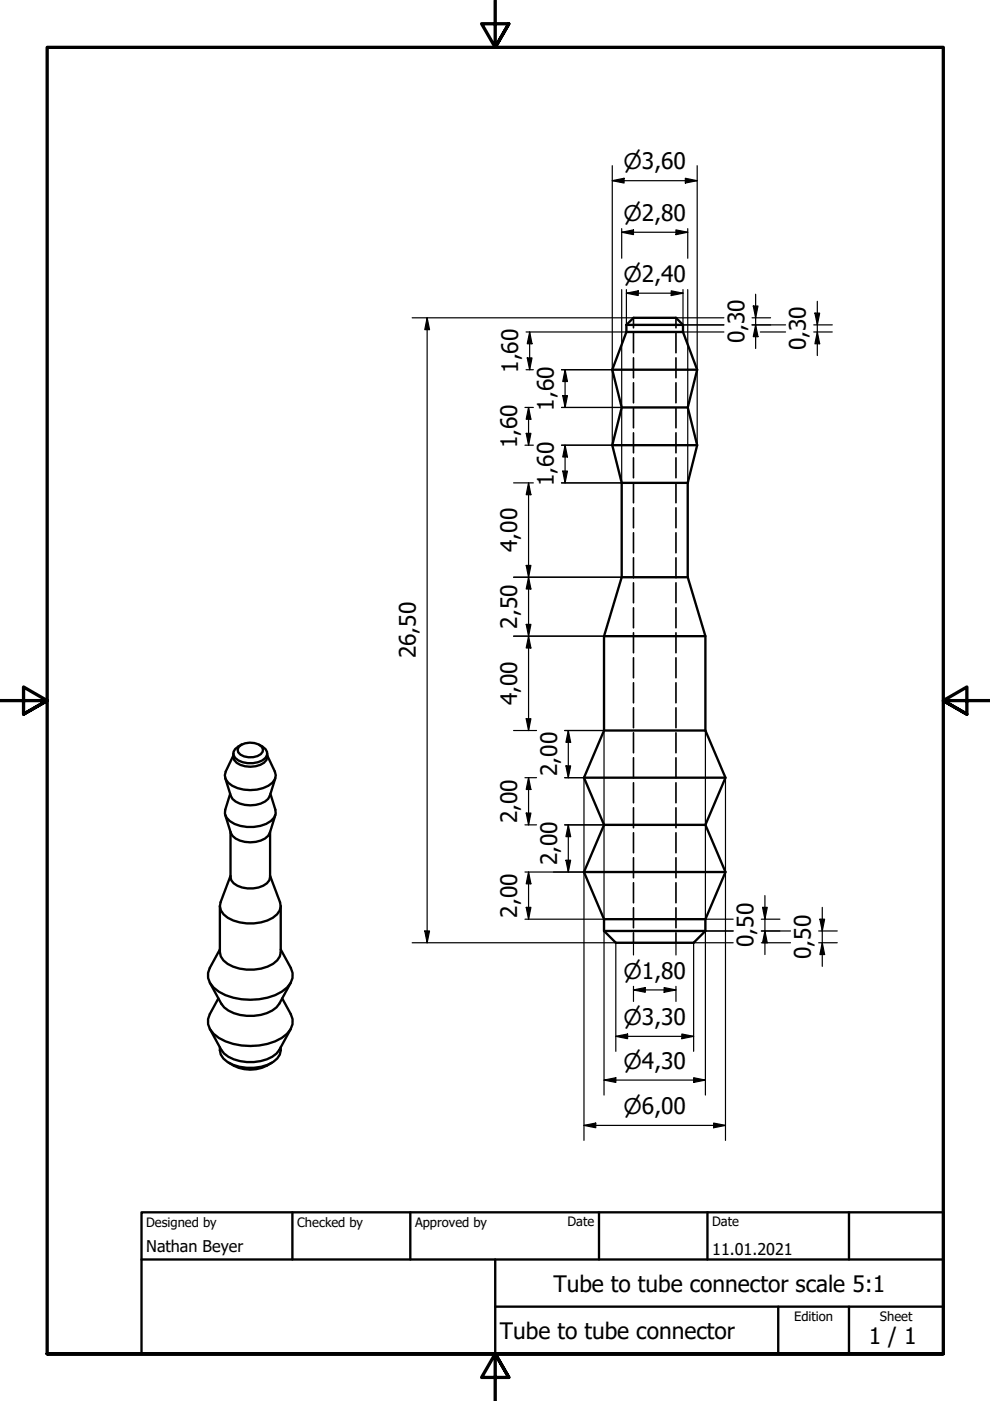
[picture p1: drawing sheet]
<svg xmlns="http://www.w3.org/2000/svg" width="210mm" height="297mm" viewBox="0 0 210 297" stroke-linecap="round" stroke-linejoin="round" font-family="sans-serif">
<!-- layer: Visible (ISO) -->
<g fill="none" stroke="#000" stroke-width=".5">
<path d="M129.8 78.4l2 8-2 8M129.8 78.4h18M132.8 68.9l1.5-1.5h9l1.5 1.5v1.5M132.8 70.4h12M132.8 68.9h12M132.8 68.9v1.5M132.8 70.4l-3 8M144.8 70.4l3 8-2 8M129.8 94.4h18M129.8 94.4l2 8M131.8 86.4h14M145.8 86.4l2 8-2 8"/>
<path d="M131.8 102.4v20l-3.7 12.5M131.8 102.4h14M145.8 102.4v20M128.1 134.9v20l-4.3 10M128.1 134.9h21.5M131.8 122.4h14M145.8 122.4l3.8 12.5v20M49.5 159.8a2.04 2.04 0 0 0 1.4 2.4 4.9 4.9 0 0 0 5.6-1.1l.2-1.3M50.6 158.4a3.8 3.8 0 0 1 4.8-.1l.3 .5a1.87 1.87 0 0 1-2 1.7 3.3 3.3 0 0 1-3.2-1l-.1-.6zM51.2 157.9a2.12 2.12 0 0 0-1.7 2.2 3.2 3.2 0 0 0 3 1.7 4.7 4.7 0 0 0 3.8-1.1 1.51 1.51 0 0 0-.7-2.4l-.6-.4M128.1 154.9h21.5M149.6 154.9l4.2 10-4.2 10"/>
<path d="M47.8 172.8l1.1 3.8a3.6 3.6 0 0 0 3 1.9 5.8 5.8 0 0 0 4.9-1.3l.4-.6 1.2-3.8M47.8 165l1.1 3.7a3.6 3.6 0 0 0 3 2 5.9 5.9 0 0 0 4.9-1.3l.4-.7 1.2-3.7M48.8 168.3l-1 3.4a2.65 2.65 0 0 0 1.9 3 8.2 8.2 0 0 0 7.7-.6l.7-.8 .4-.8-.1-.8-1.1-3.4M48.9 176.4v9.6a2.79 2.79 0 0 0 2.4 2.2 5.4 5.4 0 0 0 5.8-1.6l.2-.6v-9.6M49.5 160.2l-1.6 3.4a2.35 2.35 0 0 0 1.3 3 8 8 0 0 0 8.6-.6l.5-.8 .2-.8-.2-.8-1.6-3.4M123.8 164.9l4.3 10-4.3 10M123.8 164.9h30M128.1 174.9h21.5M149.6 174.9l4.2 10-4.2 10M46.6 192.1v9.8a3.7 3.7 0 0 0 2.8 3 10.1 10.1 0 0 0 8.5-.5l.9-.8 .5-.8 .2-.9v-9.8M48.9 185.7l-2.1 5.6a2.78 2.78 0 0 0 1.5 3.3 9.5 9.5 0 0 0 10.4-.7l.6-.9 .2-.8-.1-.9-2.1-5.6M123.8 184.9h30"/>
<path d="M123.8 184.9l4.3 10M128.1 197.4l2.5 2.5h16.5l2.5-2.5M128.1 197.4h21.5M128.1 194.9h21.5M128.1 194.9v2.5M149.6 194.9v2.5M44.5 218.1l2.4 4.5a6.4 6.4 0 0 0 5.4 2.6 8.9 8.9 0 0 0 6.3-1.8l.6-.8 2.5-4.5M44.5 208.3l2.4 4.5a7.5 7.5 0 0 0 6.9 2.6 6.9 6.9 0 0 0 5.4-2.6l2.5-4.5M46.3 211.7l-1.8 3.3a3.4 3.4 0 0 0 .8 4.2 12.7 12.7 0 0 0 11.4 2.1 7.8 7.8 0 0 0 4.9-3.1l.4-1v-1.1l-.3-1.1-1.9-3.3M46.6 201.3l-2.1 3.9a3.4 3.4 0 0 0 .8 4.2 12.7 12.7 0 0 0 11.4 2.1 7.8 7.8 0 0 0 4.9-3.1l.4-1v-1.1l-.3-1.1-2.2-3.9M46.6 222a3.1 3.1 0 0 0 1.6 3.2 9.9 9.9 0 0 0 9.7 0 3.1 3.1 0 0 0 1.6-3.2M48.5 225.3a7.9 7.9 0 0 0 9.1 0"/>
</g>
<!-- layer: Hidden (ISO) -->
<g fill="none" stroke="#000" stroke-width=".35">
<path d="M134.3 67.4v2.1M134.3 70.6v4.2M134.3 75.9v4.2M143.3 67.4v2.1M143.3 70.6v4.2M143.3 75.9v4.2M134.3 81.2v4.2M134.3 86.5v4.2M134.3 91.8v4.2M134.3 97.1v4.2M143.3 81.2v4.2M143.3 86.5v4.2"/>
<path d="M143.3 91.8v4.2M143.3 97.1v4.2M134.3 102.4v4.2M134.3 107.7v4.2M134.3 113v4.2M134.3 118.3v4.2M143.3 102.4v4.2M143.3 107.7v4.2M143.3 113v4.2M143.3 118.3v4.2M134.3 123.6v4.2M134.3 128.9v4.2"/>
<path d="M134.3 134.2v4.2M134.3 139.5v4.2M143.3 123.6v4.2M143.3 128.9v4.2M143.3 134.2v4.2M143.3 139.5v4.2M134.3 144.8v4.2M134.3 150.1v4.2M134.3 155.4v4.2M143.3 144.8v4.2M143.3 150.1v4.2M143.3 155.4v4.2"/>
<path d="M134.3 160.7v4.2M134.3 166v4.2M134.3 171.3v4.2M134.3 176.6v4.2M143.3 160.7v4.2M143.3 166v4.2M143.3 171.3v4.2M143.3 176.6v4.2M134.3 181.9v4.2M134.3 187.2v4.2M134.3 192.5v4.2M134.3 197.8v2.1"/>
<path d="M143.3 181.9v4.2M143.3 187.2v4.2M143.3 192.5v4.2M143.3 197.8v2.1"/>
</g>
<!-- layer: Border (ISO) -->
<path d="M105 0v10l-2.9-5h5.8l-2.9 5 2.9-5M0 148.5h10l-5-2.8v5.7l5-2.9-5 2.9M210 148.5h-10l5-2.8v5.7l-5-2.9 5 2.9M10 287v-277h190v277h-190h190M107.9 292l-2.9-5 2.9 5h-5.8l2.9-5v10" fill="none" stroke="#000" stroke-width=".7"/>
<!-- layer: Title (ISO) -->
<path d="M30 257h170v30h-170zM62 257v10M87 257v10M127 257v10M150 257v10M180 257v10M30 267h170M105 277h95M105 267v20M165 277v10M180 277v10" fill="none" stroke="#000" stroke-width=".5"/>
<!-- layer: Dimension (ISO) -->
<g fill="none" stroke="#000" stroke-width=".25">
<path d="M129.8 38.3l2.5-.5v1zM129.8 38.3h18M129.8 35.1v59.3h-10.7M145.3 37.8l2.5 .5-2.5 .5zM147.8 35.1v59.3M131.8 49.2l2.5-.5v1zM131.8 49.2h14M131.8 48.5v6.3M143.3 48.7l2.5 .5-2.5 .5zM145.8 48.5v6.3M87.4 67.4h66.1M90.6 67.4l.5 2.5h-1z"/>
<path d="M90.6 67.4v132.5M111.5 78.4h1.6M111.5 70.4h21.3M111.8 75.9h1l-.5 2.5zM112.3 70.4l.5 2.5h-1zM112.3 70.4v8M119.1 78.4h10.7M119.8 78.4l.5 2.5h-1zM119.8 78.4v8M131.8 61.4v41h-12.7M132.8 62.2l2.5-.5v1zM132.8 62.2h12"/>
<path d="M132.8 61.4v7.5h20.7M142.3 61.7l2.5 .5-2.5 .5zM144.8 61.4v7.5M144.8 70.4h8.7M145.8 61.4v41M159.4 67.4h4M159.4 68.9h7.2M159.7 64.9h1l-.5 2.5zM160.2 68.9l.5 2.5h-1zM160.2 62.4v11.5M161.2 70.4h5.4M172.5 70.4h4"/>
<path d="M172.5 68.9h4M172.8 66.4h1l-.5 2.5zM173.3 70.4l.5 2.5h-1zM173.3 63.9v11.5M111.3 94.4h1.8M111.3 86.4h1.8M111.6 91.9h1l-.5 2.5zM112.1 86.4l.5 2.5h-1zM112.1 86.4v8M119.1 86.4h12.7M119.3 99.9h1l-.5 2.5zM119.3 83.9h1l-.5 2.5z"/>
<path d="M119.8 94.4l.5 2.5h-1zM119.8 94.4v8M108.9 102.4h4.2M111.6 119.9h1l-.5 2.5zM112.1 102.4l.5 2.5h-1zM112.1 102.4v52.5M108.9 134.9h19.2M108.9 122.4h22.9M111.6 132.4h1l-.5 2.5zM112.1 134.9l.5 2.5h-1zM112.1 122.4l.5 2.5h-1zM108.9 154.9h4.9"/>
<path d="M111.6 152.4h1l-.5 2.5zM119.7 154.9h8.4v77.3M120.5 154.9l.5 2.5h-1zM120.5 154.9v10M149.6 154.9v77.3M111.3 174.9h2.5M111.3 164.9h2.5M111.6 172.4h1l-.5 2.5zM112.1 164.9l.5 2.5h-1zM112.1 164.9v10M119.7 164.9h4.1v76.9M119.7 174.9h8.4"/>
<path d="M120 162.4h1l-.5 2.5zM120.5 174.9l.5 2.5h-1zM120.5 174.9v10M153.8 164.9v76.9M87.4 199.9h43.2v23M90.1 197.4h1l-.5 2.5zM111.3 184.9h12.5M111.3 194.9h16.8M111.6 192.4h1l-.5 2.5zM112.1 184.9l.5 2.5h-1zM112.1 184.9v10M120 182.4h1l-.5 2.5z"/>
<path d="M134.3 199.9v2.6M143.3 199.9v2.6M149.6 194.9h5.8M149.6 197.4h5.8M155.4 199.9h-8.3v23M161.4 199.9h6.2M161.4 194.9h4M161.4 197.4h6.2M161.7 192.4h1l-.5 2.5zM162.2 197.4l.5 2.5h-1zM162.2 189.9v12.5M173.6 199.9h3.9"/>
<path d="M173.6 197.4h3.9M173.8 194.9h1l-.5 2.5zM174.3 199.9l.5 2.5h-1zM174.3 192.4v12.5M130.6 219.7l2.5-.5v1zM130.6 219.7h16.5M134.3 209.9l2.5-.5v1zM134.3 209.9h9M134.3 209.1v3.2M140.8 209.4l2.5 .5-2.5 .5zM143.3 209.1v3.2M144.6 219.2l2.5 .5-2.5 .5z"/>
<path d="M123.8 238.6l2.5-.5v1zM123.8 238.6h30M128.1 229l2.5-.5v1zM128.1 229h21.5M147.1 228.5l2.5 .5-2.5 .5zM151.3 238.1l2.5 .5-2.5 .5z"/>
</g>
<g fill="#000">
<path d="M129.8 38.3l2.5-.5v1z" fill-rule="evenodd"/>
<path d="M145.3 37.8l2.5 .5-2.5 .5z" fill-rule="evenodd"/>
<path d="M131.8 49.2l2.5-.5v1z" fill-rule="evenodd"/>
<path d="M143.3 48.7l2.5 .5-2.5 .5z" fill-rule="evenodd"/>
<path d="M90.6 67.4l.5 2.5h-1z" fill-rule="evenodd"/>
<path d="M111.8 75.9h1l-.5 2.5z" fill-rule="evenodd"/>
<path d="M112.3 70.4l.5 2.5h-1z" fill-rule="evenodd"/>
<path d="M132.8 62.2l2.5-.5v1z" fill-rule="evenodd"/>
<path d="M142.3 61.7l2.5 .5-2.5 .5z" fill-rule="evenodd"/>
<path d="M159.7 64.9h1l-.5 2.5z" fill-rule="evenodd"/>
<path d="M160.2 68.9l.5 2.5h-1z" fill-rule="evenodd"/>
<path d="M172.8 66.4h1l-.5 2.5z" fill-rule="evenodd"/>
<path d="M173.3 70.4l.5 2.5h-1z" fill-rule="evenodd"/>
<path d="M111.6 91.9h1l-.5 2.5z" fill-rule="evenodd"/>
<path d="M112.1 86.4l.5 2.5h-1z" fill-rule="evenodd"/>
<path d="M119.3 99.9h1l-.5 2.5z" fill-rule="evenodd"/>
<path d="M119.3 83.9h1l-.5 2.5z" fill-rule="evenodd"/>
<path d="M119.8 94.4l.5 2.5h-1z" fill-rule="evenodd"/>
<path d="M119.8 78.4l.5 2.5h-1z" fill-rule="evenodd"/>
<path d="M111.6 119.9h1l-.5 2.5z" fill-rule="evenodd"/>
<path d="M112.1 102.4l.5 2.5h-1z" fill-rule="evenodd"/>
<path d="M111.6 132.4h1l-.5 2.5z" fill-rule="evenodd"/>
<path d="M112.1 134.9l.5 2.5h-1z" fill-rule="evenodd"/>
<path d="M112.1 122.4l.5 2.5h-1z" fill-rule="evenodd"/>
<path d="M111.6 152.4h1l-.5 2.5z" fill-rule="evenodd"/>
<path d="M120.5 154.9l.5 2.5h-1z" fill-rule="evenodd"/>
<path d="M111.6 172.4h1l-.5 2.5z" fill-rule="evenodd"/>
<path d="M112.1 164.9l.5 2.5h-1z" fill-rule="evenodd"/>
<path d="M120 162.4h1l-.5 2.5z" fill-rule="evenodd"/>
<path d="M120.5 174.9l.5 2.5h-1z" fill-rule="evenodd"/>
<path d="M90.1 197.4h1l-.5 2.5z" fill-rule="evenodd"/>
<path d="M111.6 192.4h1l-.5 2.5z" fill-rule="evenodd"/>
<path d="M112.1 184.9l.5 2.5h-1z" fill-rule="evenodd"/>
<path d="M120 182.4h1l-.5 2.5z" fill-rule="evenodd"/>
<path d="M161.7 192.4h1l-.5 2.5z" fill-rule="evenodd"/>
<path d="M162.2 197.4l.5 2.5h-1z" fill-rule="evenodd"/>
<path d="M173.8 194.9h1l-.5 2.5z" fill-rule="evenodd"/>
<path d="M130.6 219.7l2.5-.5v1z" fill-rule="evenodd"/>
<path d="M134.3 209.9l2.5-.5v1z" fill-rule="evenodd"/>
<path d="M140.8 209.4l2.5 .5-2.5 .5z" fill-rule="evenodd"/>
<path d="M174.3 199.9l.5 2.5h-1z" fill-rule="evenodd"/>
<path d="M123.8 238.6l2.5-.5v1z" fill-rule="evenodd"/>
<path d="M128.1 229l2.5-.5v1z" fill-rule="evenodd"/>
<path d="M144.6 219.2l2.5 .5-2.5 .5z" fill-rule="evenodd"/>
<path d="M147.1 228.5l2.5 .5-2.5 .5z" fill-rule="evenodd"/>
<path d="M151.3 238.1l2.5 .5-2.5 .5z" fill-rule="evenodd"/>
</g>
<g font-size="4.8">
<text x="157.8" y="72.8" transform="rotate(-90 157.8 72.8)">0,30</text>
<text x="170.9" y="74.3" transform="rotate(-90 170.9 74.3)">0,30</text>
<text x="109.9" y="79.1" transform="rotate(-90 109.9 79.1)">1,60</text>
<text x="117.4" y="87.1" transform="rotate(-90 117.4 87.1)">1,60</text>
<text x="109.7" y="95.1" transform="rotate(-90 109.7 95.1)">1,60</text>
<text x="117.4" y="103.1" transform="rotate(-90 117.4 103.1)">1,60</text>
<text x="109.7" y="117" transform="rotate(-90 109.7 117)">4,00</text>
<text x="109.7" y="133.3" transform="rotate(-90 109.7 133.3)">2,50</text>
<text x="88.2" y="139.6" transform="rotate(-90 88.2 139.6)">26,50</text>
<text x="109.7" y="149.5" transform="rotate(-90 109.7 149.5)">4,00</text>
<text x="118.1" y="164.6" transform="rotate(-90 118.1 164.6)">2,00</text>
<text x="109.7" y="174.6" transform="rotate(-90 109.7 174.6)">2,00</text>
<text x="118.1" y="183.5" transform="rotate(-90 118.1 183.5)">2,00</text>
<text x="109.7" y="194.5" transform="rotate(-90 109.7 194.5)">2,00</text>
<text x="159.8" y="200.8" transform="rotate(-90 159.8 200.8)">0,50</text>
<text x="171.9" y="203.3" transform="rotate(-90 171.9 203.3)">0,50</text>
<text x="117.3" y="273.8">Tube to tube connector scale 5:1</text>
<text x="106" y="283.8">Tube to tube connector</text>
<text x="184.2" y="285">1 / 1</text>
</g>
<g font-size="4.6">
<text x="132.2" y="35.9">⌀3,60</text>
<text x="132.2" y="46.8">⌀2,80</text>
<text x="132.2" y="59.8">⌀2,40</text>
<text x="132.2" y="207.5">⌀1,80</text>
<text x="132.2" y="217.3">⌀3,30</text>
<text x="132.2" y="226.6">⌀4,30</text>
<text x="132.2" y="236.2">⌀6,00</text>
</g>
<g font-size="3.4">
<text x="31" y="265.4">Nathan Beyer</text>
<text x="151" y="266">11.01.2021</text>
</g>
<g font-size="2.7">
<text x="31" y="260.1">Designed by</text>
<text x="63" y="260.1">Checked by</text>
<text x="88" y="260.1">Approved by</text>
<text x="120.3" y="260">Date</text>
<text x="151" y="260">Date</text>
<text x="168.4" y="280.1">Edition</text>
<text x="186.6" y="280.1">Sheet</text>
</g>
</svg>
